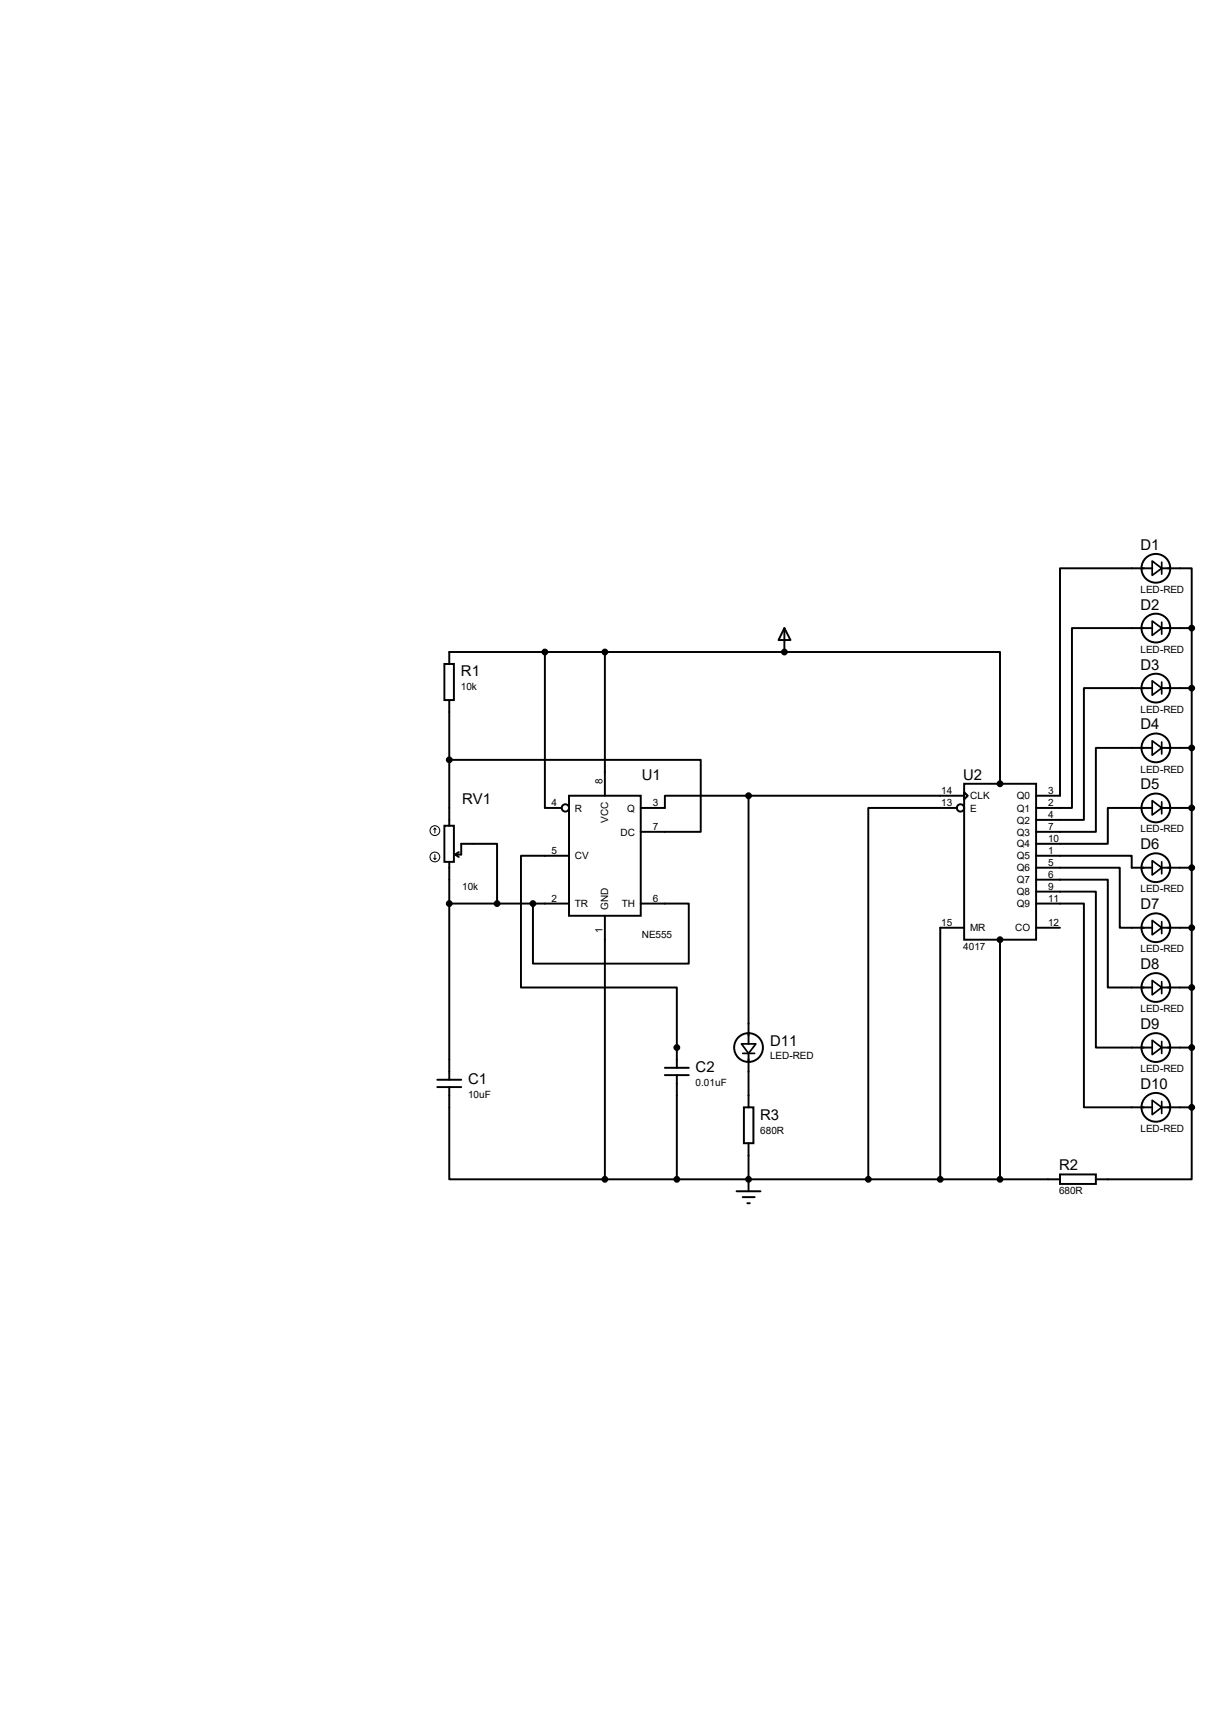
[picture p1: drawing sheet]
<svg xmlns="http://www.w3.org/2000/svg" width="210mm" height="297mm" viewBox="0 0 210 297" stroke-linecap="round" stroke-linejoin="round" font-family="sans-serif">
<g fill="none" stroke="#000" stroke-width=".34">
<path d="M200 98.6h-16v39.4h-4.2M201.6 98.6h5.2v10.4M77.1 115.2h1.7v6.3h-1.7zM94.6 113.1v27.1h2.9M105 113.1v24.9M136.1 109l1.1 2h-2.1zM136.1 113.1h37.5v22.9M136.1 113.1h-58.1v2.1M136.1 109v4.1M200 109h-13.9v31.2h-6.3M200 119.4h-11.9v22.8h-8.3M201.6 109h5.2"/>
<path d="M201.6 119.4h5.2M206.8 109v83.1M78 131.8h43.6v12.5h-10.4M78 121.5v21.8M98.8 138h12.4v20.9h-12.4zM129.9 138h-14.5v2.2h-4.2M129.9 138h37.4M129.9 138v43.1M167.3 136h12.5v27h-12.5zM167.3 137.5l.7 .5-.7 .7zM200 129.8h-9.8v14.5h-10.4M201.6 129.8h5.2"/>
<path d="M77.1 143.3h1.7v6.2h-1.7zM78 156.8h20.8M78 149.5v37.8M79 148.3h1.1v-1.9h6.2v10.4M79 148.3l.6 .4M79.6 147.8l-.6 .5M92.5 156.8v10.4h27v-10.4h-8.3M98.8 148.5h-8.4v22.8h27.1v14M105 158.9v45.7M166.1 140.2h-15.4v64.4M179.8 148.5h16.6v2h3.6M179.8 150.5h14.6v10.5h5.6"/>
<path d="M179.8 152.6h12.5v18.7h7.7M179.8 154.7h10.4v27h9.8M179.8 156.8h8.3v35.3h11.9M200 140.2h-7.7v6.2h-12.5M201.6 140.2h5.2M201.6 150.5h5.2M167.3 161h-4.1v43.6M173.6 163v41.6M179.8 161h4.2M201.6 161h5.2M201.6 171.3h5.2M75.9 188.6h4.2"/>
<path d="M75.9 187.3h4.2M78 188.6v16h27M115.4 185.3h4.1M115.4 186.5h4.1M117.5 186.5v18.1M129.1 192.1h1.7v6.2h-1.7zM129.9 182.8v9.3M129.9 198.3v8.4M201.6 181.7h5.2M201.6 192.1h5.2M206.8 192.1v12.5h-16.6M105 204.6h79"/>
<path d="M127.8 206.7h4.2M128.9 207.7h2.1M129.7 208.7h.4M184 203.8h6.2v1.6h-6.2z"/>
<circle cx="200.6" cy="98.6" r="2.5"/>
<circle cx="200.6" cy="109" r="2.5"/>
<circle cx="200.6" cy="119.4" r="2.5"/>
<circle cx="200.6" cy="129.8" r="2.5"/>
<circle cx="98.1" cy="140.2" r=".64"/>
<circle cx="166.7" cy="140.2" r=".64"/>
<circle cx="200.6" cy="140.2" r="2.5"/>
<circle cx="200.6" cy="150.5" r="2.5"/>
<circle cx="200.6" cy="161" r="2.5"/>
<circle cx="200.6" cy="171.3" r="2.5"/>
<circle cx="129.9" cy="181.7" r="2.5"/>
<circle cx="200.6" cy="181.7" r="2.5"/>
<circle cx="200.6" cy="192.1" r="2.5"/>
</g>
<g fill="#000">
<circle cx="136.1" cy="113.1" r=".17"/>
<circle cx="117.5" cy="181.7" r=".17"/>
<circle cx="129.9" cy="204.6" r=".17"/>
</g>
<g fill="none" stroke="#000" stroke-width=".3">
<path d="M200 97.3l1.6 1.3-1.6 1.2zM201.6 97.5v2.1M200 107.7l1.6 1.3-1.6 1.2zM200 118.1l1.6 1.3-1.6 1.2zM201.6 107.9v2.1M201.6 118.3v2.1M200 128.5l1.6 1.3-1.6 1.2zM200 138.9l1.6 1.3-1.6 1.2zM201.6 128.7v2.1M201.6 139.1v2.1M200 149.3l1.6 1.2-1.6 1.3zM200 159.7l1.6 1.3-1.6 1.2z"/>
<path d="M201.6 149.5v2.1M201.6 159.9v2.1M200 170.1l1.6 1.2-1.6 1.3zM201.6 170.3v2.1M128.7 181.1h2.5l-1.3 1.7zM128.9 182.8h2.1M200 180.5l1.6 1.2-1.6 1.3zM200 190.9l1.6 1.2-1.6 1.3zM201.6 180.7v2.1M201.6 191.1v2.1"/>
</g>
<g fill="#000" stroke="#000" stroke-width=".34">
<circle cx="94.6" cy="113.1" r=".42"/>
<circle cx="105" cy="113.1" r=".42"/>
<circle cx="136.1" cy="113.1" r=".42"/>
<circle cx="206.8" cy="119.4" r=".42"/>
<circle cx="206.8" cy="109" r=".42"/>
<circle cx="78" cy="131.8" r=".42"/>
<circle cx="129.9" cy="138" r=".42"/>
<circle cx="173.6" cy="136" r=".42"/>
<circle cx="206.8" cy="129.8" r=".42"/>
<circle cx="78" cy="156.8" r=".42"/>
<circle cx="86.3" cy="156.8" r=".42"/>
<circle cx="92.5" cy="156.8" r=".42"/>
<circle cx="206.8" cy="140.2" r=".42"/>
<circle cx="206.8" cy="150.5" r=".42"/>
<circle cx="173.6" cy="163" r=".42"/>
<circle cx="206.8" cy="161" r=".42"/>
<circle cx="206.8" cy="171.3" r=".42"/>
<circle cx="117.5" cy="181.7" r=".42"/>
<circle cx="206.8" cy="181.7" r=".42"/>
<circle cx="206.8" cy="192.1" r=".42"/>
<circle cx="105" cy="204.6" r=".42"/>
<circle cx="117.5" cy="204.6" r=".42"/>
<circle cx="129.9" cy="204.6" r=".42"/>
<circle cx="150.7" cy="204.6" r=".42"/>
<circle cx="163.2" cy="204.6" r=".42"/>
<circle cx="173.6" cy="204.6" r=".42"/>
</g>
<g fill="none" stroke="#000" stroke-width=".17">
<path d="M75.3 148.9l.2 .2M75.5 143.7l-.2 .2M75.5 143.7l.2 .2M75.5 143.7v.8M75.5 148.3v.8M75.7 148.9l-.2 .2"/>
<circle cx="75.5" cy="144.1" r=".85"/>
<circle cx="75.5" cy="148.7" r=".85"/>
</g>
<g font-size="2.6">
<text x="198" y="95.4">D1</text>
<text x="198" y="105.7">D2</text>
<text x="80" y="117.3">R1</text>
<text x="198" y="116.2">D3</text>
<text x="198" y="126.5">D4</text>
<text x="111.4" y="135.3">U1</text>
<text x="167.2" y="135.3">U2</text>
<text x="198" y="136.9">D5</text>
<text x="80.2" y="139.4">RV1</text>
<text x="198" y="147.3">D6</text>
<text x="198" y="157.7">D7</text>
<text x="198" y="168.1">D8</text>
<text x="198" y="178.5">D9</text>
<text x="120.7" y="186">C2</text>
<text x="133.6" y="181.4">D11</text>
<text x="81.2" y="188">C1</text>
<text x="198" y="188.9">D10</text>
<text x="132" y="194.3">R3</text>
<text x="183.8" y="203">R2</text>
</g>
<g font-size="1.7">
<text x="198" y="102.8">LED-RED</text>
<text x="198" y="113.2">LED-RED</text>
<text x="80" y="119.8">10k</text>
<text x="198" y="123.6">LED-RED</text>
<text x="104.6" y="136" transform="rotate(-90 104.6 136)">8</text>
<text x="163.4" y="137.8">14</text>
<text x="181.9" y="137.8">3</text>
<text x="198" y="134">LED-RED</text>
<text x="95.7" y="139.9">4</text>
<text x="99.8" y="140.8">R</text>
<text x="105.5" y="142.7" transform="rotate(-90 105.5 142.7)">VCC</text>
<text x="108.8" y="140.8">Q</text>
<text x="113.3" y="139.9">3</text>
<text x="163.4" y="139.9">13</text>
<text x="168.4" y="138.7">CLK</text>
<text x="168.4" y="140.8">E</text>
<text x="176.5" y="138.7">Q0</text>
<text x="176.5" y="140.8">Q1</text>
<text x="176.5" y="142.9">Q2</text>
<text x="181.9" y="139.9">2</text>
<text x="181.9" y="141.9">4</text>
<text x="95.7" y="148.2">5</text>
<text x="99.8" y="149.1">CV</text>
<text x="107.7" y="144.9">DC</text>
<text x="113.3" y="144">7</text>
<text x="176.5" y="144.9">Q3</text>
<text x="176.5" y="147">Q4</text>
<text x="176.5" y="149.1">Q5</text>
<text x="181.9" y="144">7</text>
<text x="181.9" y="146.1">10</text>
<text x="181.9" y="148.2">1</text>
<text x="198" y="144.4">LED-RED</text>
<text x="80.2" y="154.4">10k</text>
<text x="176.5" y="151.2">Q6</text>
<text x="176.5" y="153.2">Q7</text>
<text x="176.5" y="155.3">Q8</text>
<text x="181.9" y="150.2">5</text>
<text x="181.9" y="152.3">6</text>
<text x="181.9" y="154.4">9</text>
<text x="198" y="154.8">LED-RED</text>
<text x="95.7" y="156.5">2</text>
<text x="99.8" y="157.4">TR</text>
<text x="104.6" y="161.9" transform="rotate(-90 104.6 161.9)">1</text>
<text x="105.5" y="157.8" transform="rotate(-90 105.5 157.8)">GND</text>
<text x="107.9" y="157.4">TH</text>
<text x="113.3" y="156.5">6</text>
<text x="163.4" y="160.7">15</text>
<text x="168.4" y="161.6">MR</text>
<text x="176.2" y="161.6">CO</text>
<text x="176.5" y="157.4">Q9</text>
<text x="181.9" y="160.7">12</text>
<text x="181.9" y="156.5">11</text>
<text x="111.4" y="162.7">NE555</text>
<text x="167.2" y="164.8">4017</text>
<text x="198" y="165.2">LED-RED</text>
<text x="198" y="175.6">LED-RED</text>
<text x="133.6" y="183.8">LED-RED</text>
<text x="198" y="186">LED-RED</text>
<text x="81.2" y="190.5">10uF</text>
<text x="120.7" y="188.3">0.01uF</text>
<text x="132" y="196.7">680R</text>
<text x="198" y="196.4">LED-RED</text>
<text x="183.8" y="207.2">680R</text>
</g>
</svg>
